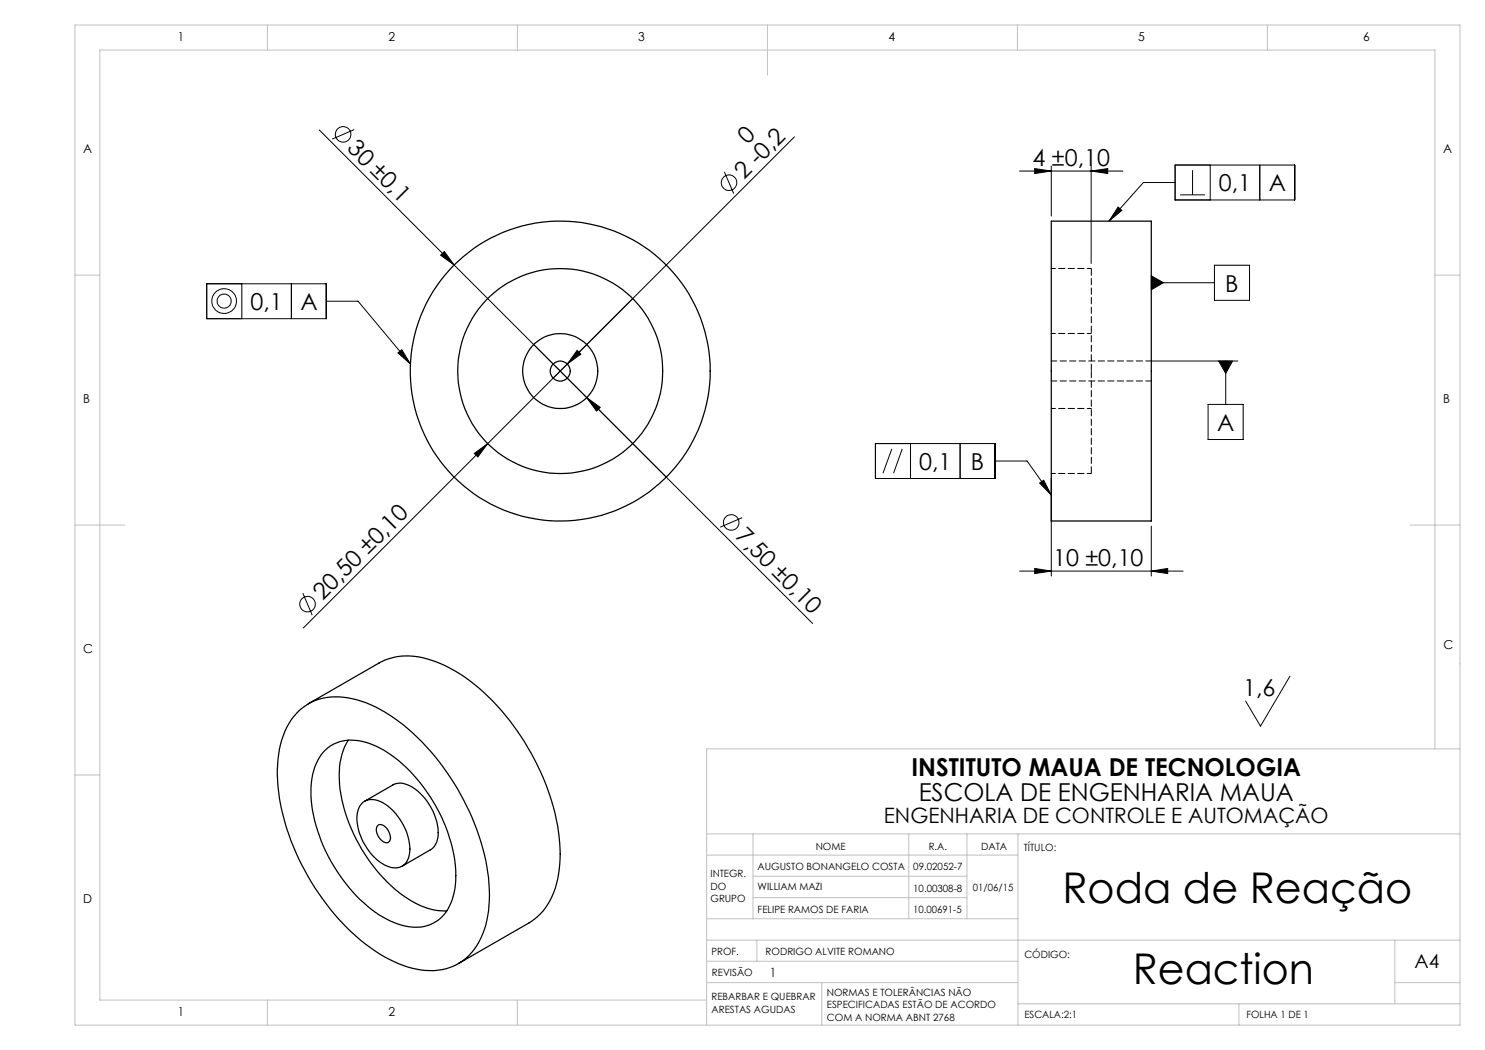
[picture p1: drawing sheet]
<svg xmlns="http://www.w3.org/2000/svg" width="297mm" height="210mm" viewBox="0 0 297 210" stroke-linecap="round" stroke-linejoin="round" font-family="sans-serif">
<g fill="none" stroke="#c0c0c0" stroke-width=".2">
<path d="M15 5h277v200h-277zM53.5 5v5M103.5 5v5M153.5 5v10M203.5 5v5M253.5 5v5M15 55h5M287 55h5M15 105h10M282 105h10M15 155h5M287 149.8v-139.8h-267v190h121.3"/>
<path d="M292 149.8h-150.7v55.2M141.3 166.8h150.7M141.3 171h62.3M150.6 179.5h42.8M150.6 166.8v17M150.6 175.3h42.8M181.8 166.8v17M193.4 166.8v17M203.6 166.8v38.2M141.3 196.5h62.3M141.3 192.3h62.3M141.3 188h150.7"/>
<path d="M141.3 183.8h62.3M151.4 188v4.3M164.4 196.5v8.5M279 196.5h13M279 188v12.8M53.5 200v5M103.5 200v5M203.6 200.8h88.4M247.8 200.8v4.2"/>
</g>
<g fill="none" stroke="#000" stroke-width=".2">
<path d="M63.9 26l26.9 27M70.8 25.9l-4.4 1.9M144.9 34.4l1.9 4.3M158.9 27.4l-98.3 98.2M203.9 34.2h20.7M206.9 33.7l3.4 .5-3.4 .5zM210.3 33.2v10M218.2 34.2l3.3-.5v1zM218.2 33.2v19.5M235 33h23.9v7h-23.9zM235 36.5h-6.3l-6.9 7.7M236 39h5"/>
<path d="M238.5 34v5M242 33v7M252 33v7M41.3 56.8h24v6.9h-24zM48.4 56.8v6.9M58.3 56.8v6.9M88.1 51l.8-.7 1.9 2.7zM90.8 53l42.4 42.4M223.6 41.4l.8 .7-2.6 2.1zM230.3 55.2l2.4 1.3-2.4 1.5zM230.3 56.5h12.6M242.9 53h7v7.1h-7z"/>
<path d="M65.3 60.2h6.3l10.5 12.6M79.6 70.6l.8-.7 1.7 2.9zM115.4 70.1l.8 .7-2.7 2zM117.3 79.5l2.8 2-.8 .7zM117.3 79.5l45.2 45.2M230.3 72.2h17.2M243.7 72.2h2.8l-1.4 2.5zM245.1 72.2v8.7M94.9 90.7l2.6-2-1.9 2.7zM175.1 88.7h23.9v7h-23.9zM178.4 89.8l-1.8 4.8M180.4 89.8l-1.7 4.8"/>
<path d="M182.1 88.7v7M192 88.7v7M199 92.2h6.4l4.9 6.8M207.9 96.6l.8-.5 1.6 2.9zM210.3 95.7v19.5M241.6 80.9h7v7h-7zM60.6 118.6l1.8 4.4M148.4 103.5l-4.4 1.9M203.9 114.2h32.7M206.9 113.7l3.4 .5-3.4 .5zM230.3 114.2l3.2-.5v1zM230.3 105.2v10"/>
<path d="M258 135.2l-5.9 10-3-5"/>
<circle cx="68.6" cy="26.9" r="1.56"/>
<circle cx="145.8" cy="36.5" r="1.55"/>
<circle cx="44.8" cy="60.2" r="1.41"/>
<circle cx="44.8" cy="60.2" r="2.47"/>
<circle cx="146.2" cy="104.5" r="1.56"/>
<circle cx="61.5" cy="120.8" r="1.57"/>
</g>
<g fill="#000">
<path d="M88.1 51l.8-.7 1.9 2.7zM115.4 70.1l.8 .7-2.7 2zM117.3 79.5l2.8 2-.8 .7zM94.9 90.7l2.6-2-1.9 2.7z"/>
<path d="M206.9 33.7l3.4 .5-3.4 .5zM218.2 34.2l3.3-.5v1zM206.9 113.7l3.4 .5-3.4 .5zM230.3 114.2l3.2-.5v1z"/>
<path d="M79.6 70.6l.8-.7 1.7 2.9zM243.7 72.2l1.4 2.5 1.4-2.5zM230.3 55.2l2.4 1.3-2.4 1.5zM223.6 41.4l.8 .7-2.6 2.1zM207.9 96.6l.8-.5 1.6 2.9z"/>
</g>
<g fill="none" stroke="#000" stroke-width=".25">
<path d="M210.3 44.2h20v60h-20zM59.7 142.2a11.3 11.3 0 0 1 10.7-2.5 28.6 28.6 0 0 1 13.9 8.6 49.4 49.4 0 0 1 13.4 27.3 21.4 21.4 0 0 1-2.3 13.5 10.8 10.8 0 0 1-12 4.7 29 29 0 0 1-14.8-9.1 47.7 47.7 0 0 1-13.1-28.5 18.8 18.8 0 0 1 3.2-12.8zM61.7 140.7l14.1-8.1a13.1 13.1 0 0 1 11.5-.2 37 37 0 0 1 16.1 13.7 45.7 45.7 0 0 1 8.6 24.7 18.1 18.1 0 0 1-3.4 11.4l-1.1 1.2-1.7 1.2-14.1 8.1M64.7 150.4a8.1 8.1 0 0 1 8.9-1.8 24.7 24.7 0 0 1 11.8 9.9 30.4 30.4 0 0 1 5.8 17.5 10.2 10.2 0 0 1-4 8.3 8.8 8.8 0 0 1-8.2 .3 25.4 25.4 0 0 1-11.1-9.6 30.4 30.4 0 0 1-5.7-17.5 11.3 11.3 0 0 1 2.5-7.1zM69.6 148.1a14.7 14.7 0 0 0-1.6 9.8 32.6 32.6 0 0 0 13.6 21.8 12.9 12.9 0 0 0 7.8 2.5M72.4 160.7a3.3 3.3 0 0 1 4-.2 11.3 11.3 0 0 1 5.5 10.3 2.96 2.96 0 0 1-4.5 2.4 11.2 11.2 0 0 1-5.9-10.6l.4-1.3zM72.9 160.3l5.7-3.3a3.7 3.7 0 0 1 4 .5 11.4 11.4 0 0 1 5 10.1l-.5 1.3-.8 .9-5.9 3.4M75.6 165.1a1.69 1.69 0 0 1 2.2 1.2 1.55 1.55 0 0 1-.2 2.2 2.5 2.5 0 0 1-2.4-2.6z"/>
<circle cx="112" cy="74.2" r="30"/>
<circle cx="112" cy="74.2" r="20.5"/>
<circle cx="112.1" cy="74.2" r="2"/>
<circle cx="112.1" cy="74.2" r="7.5"/>
</g>
<path d="M218.3 74.2v-20.5M218.3 94.7v-20.5" fill="none" stroke="#000" stroke-width=".2" stroke-dasharray="1.3 .6" stroke-dashoffset="-.1"/>
<path d="M218.3 53.7h-8M218.3 66.7h-8M210.3 94.7h8M210.3 81.7h8" fill="none" stroke="#000" stroke-width=".2" stroke-dasharray="1.3 .6" stroke-dashoffset=".4"/>
<path d="M210.3 76.2h20M230.3 72.2h-20" fill="none" stroke="#000" stroke-width=".2" stroke-dasharray="1.3 .6" stroke-dashoffset=".2"/>
<g font-size="8.5">
<text x="212.5" y="180.7">Roda de Reação</text>
<text x="226.6" y="196.7">Reaction</text>
</g>
<g font-size="4.9">
<text x="182.3" y="155.2">INSTITUTO MAUA DE TECNOLOGIA</text>
<text x="183.7" y="160.2">ESCOLA DE ENGENHARIA MAUA</text>
</g>
<g font-size="4.7">
<text x="69.3" y="29.9" transform="rotate(45 69.3 29.9)">30 ±0,1</text>
<text x="149.5" y="28.9" transform="rotate(-45 149.5 28.9)">0</text>
<text x="148.9" y="35.9" transform="rotate(-45 148.9 35.9)">2 -0,2</text>
<text x="206.5" y="33.2">4 ±0,10</text>
<text x="243.8" y="38.3">0,1</text>
<text x="253.7" y="38.3">A</text>
<text x="245.1" y="58.3">B</text>
<text x="50.1" y="62">0,1</text>
<text x="60.1" y="62">A</text>
<text x="243.4" y="86.1">A</text>
<text x="183.8" y="93.9">0,1</text>
<text x="194.2" y="93.9">B</text>
<text x="146.9" y="107.5" transform="rotate(45 146.9 107.5)">7,50 ±0,10</text>
<text x="210.6" y="113.2">10 ±0,10</text>
<text x="64.5" y="120.2" transform="rotate(-45 64.5 120.2)">20,50 ±0,10</text>
<text x="248.6" y="139.2">1,6</text>
</g>
<text font-size="4.2" x="176.8" y="164.5">ENGENHARIA DE CONTROLE E AUTOMAÇÃO</text>
<text font-size="3.9" x="282.9" y="193.6">A4</text>
<g font-size="2.5">
<text x="35.6" y="8.2">1</text>
<text x="77.7" y="8.2">2</text>
<text x="127.7" y="8.2">3</text>
<text x="177.7" y="8.2">4</text>
<text x="227.7" y="8.2">5</text>
<text x="272.7" y="8.2">6</text>
<text x="16.7" y="30.7">A</text>
<text x="288.7" y="30.7">A</text>
<text x="16.7" y="80.7">B</text>
<text x="288.7" y="80.7">B</text>
<text x="16.7" y="130.7">C</text>
<text x="288.7" y="129.7">C</text>
<text x="16.7" y="180.7">D</text>
<text x="153.9" y="195.3">1</text>
<text x="35.6" y="203.2">1</text>
<text x="77.7" y="203.2">2</text>
</g>
<g font-size="2">
<text x="151.5" y="173.9">AUGUSTO BONANGELO COSTA</text>
<text x="163.1" y="170">NOME</text>
<text x="182.6" y="173.9">09.02052-7</text>
<text x="185.8" y="169.9">R.A.</text>
<text x="196.2" y="169.9">DATA</text>
<text x="204.8" y="170.2">TÍTULO:</text>
<text x="142.1" y="175.5">INTEGR.</text>
<text x="142.1" y="178">DO</text>
<text x="151.5" y="178">WILLIAM MAZI</text>
<text x="182.6" y="178.3">10.00308-8</text>
<text x="194.6" y="178.2">01/06/15</text>
<text x="142.1" y="180.5">GRUPO</text>
<text x="151.5" y="182.6">FELIPE RAMOS DE FARIA</text>
<text x="182.6" y="182.6">10.00691-5</text>
<text x="142.3" y="190.9">PROF.</text>
<text x="153.1" y="190.9">RODRIGO ALVITE ROMANO</text>
<text x="204.9" y="191.6">CÓDIGO:</text>
<text x="142.4" y="195.1">REVISÃO</text>
<text x="142.3" y="200.1">REBARBAR E QUEBRAR</text>
<text x="142.3" y="202.6">ARESTAS AGUDAS</text>
<text x="165.4" y="199.1">NORMAS E TOLERÂNCIAS NÃO</text>
<text x="165.4" y="201.6">ESPECIFICADAS ESTÃO DE ACORDO</text>
<text x="204.9" y="203.6">ESCALA:2:1</text>
<text x="249.3" y="203.6">FOLHA 1 DE 1</text>
<text x="165.4" y="204.1">COM A NORMA ABNT 2768</text>
</g>
</svg>
